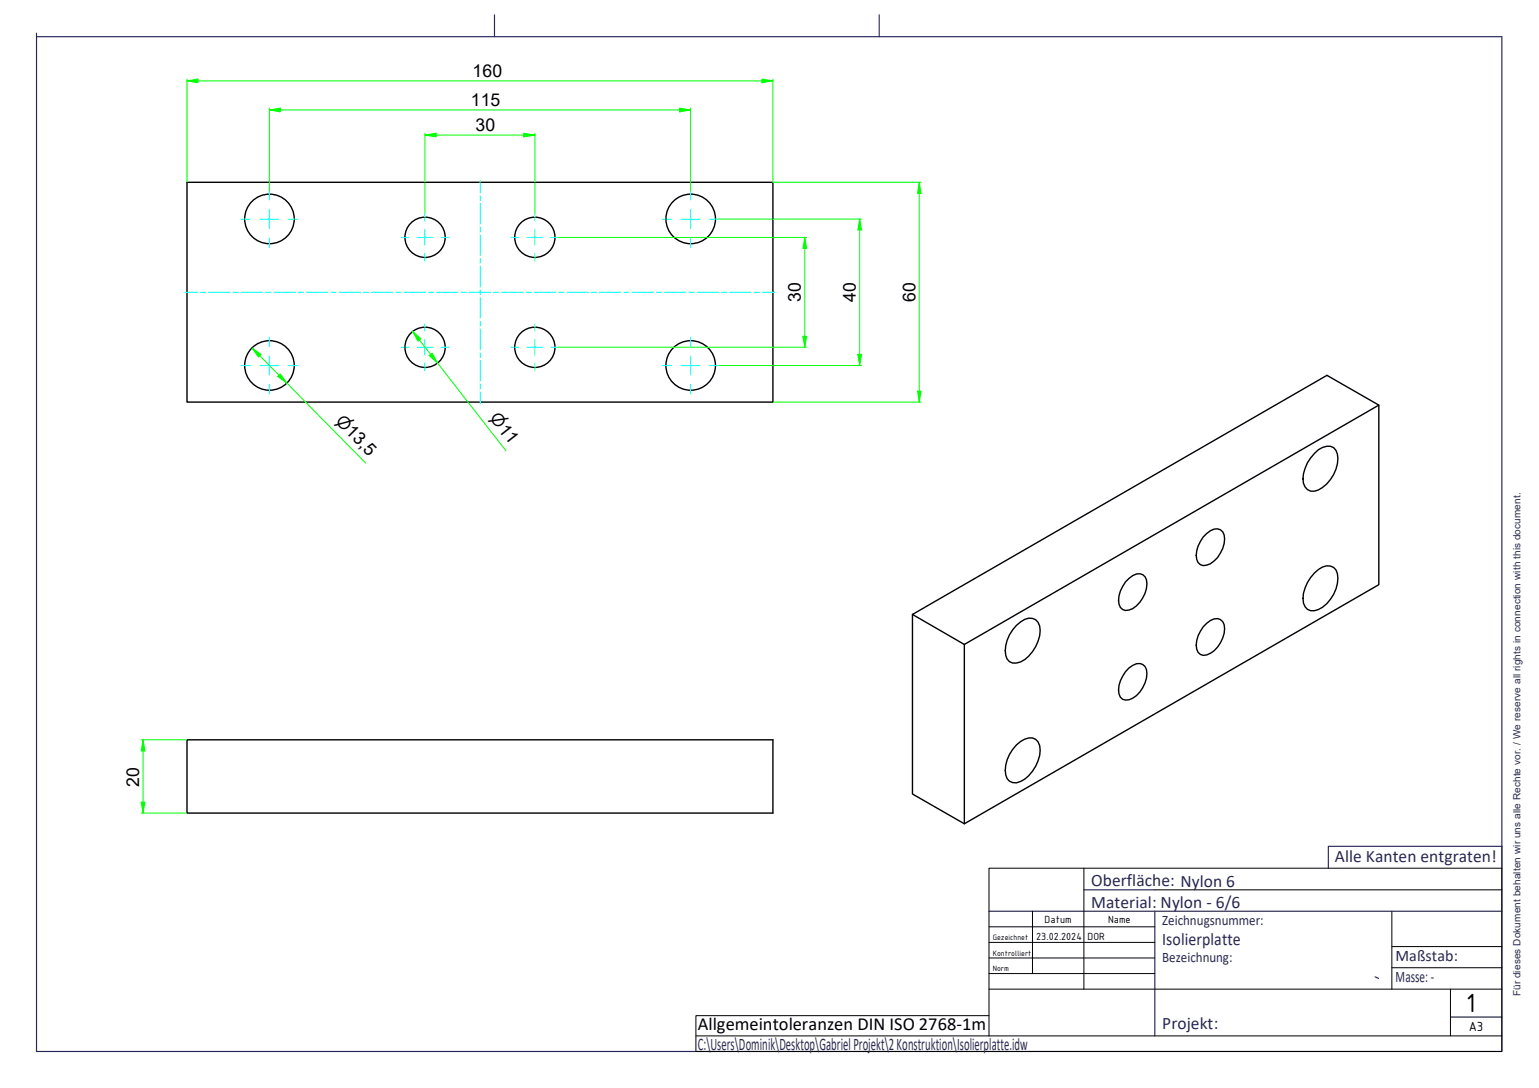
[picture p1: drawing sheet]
<svg xmlns="http://www.w3.org/2000/svg" width="420mm" height="297mm" viewBox="0 0 420 297" stroke-linecap="round" stroke-linejoin="round" font-family="sans-serif">
<!-- layer: AM_0 -->
<g fill="none" stroke="#000" stroke-width=".38">
<path d="M51.1 49.8h159.9v60h-159.9zM376.4 110.6l-113.1 65.3M358.8 123.8a5.1 5.1 0 0 1 4.4-2 3 3 0 0 1 2.1 3.4 9.7 9.7 0 0 1-6.5 8.9 2.82 2.82 0 0 1-3.1-3.4 10.7 10.7 0 0 1 3.1-6.9zM308.2 157.9a2.93 2.93 0 0 1 4.4-.4 6.6 6.6 0 0 1-1.4 6.9 4.9 4.9 0 0 1-3.9 2.3 2.39 2.39 0 0 1-1.9-2.8 8.4 8.4 0 0 1 2.8-6zM328.5 146.6a5.1 5.1 0 0 1 3.9-2.2 2.39 2.39 0 0 1 1.9 2.8 8.2 8.2 0 0 1-4.9 7.1 2.22 2.22 0 0 1-2.8-2.7 8.6 8.6 0 0 1 1.9-5zM358.8 156.4a4.4 4.4 0 0 1 5.3-1.5 4.4 4.4 0 0 1 1 4.3 9.5 9.5 0 0 1-6.3 7.5 2.74 2.74 0 0 1-3.1-3.3 10.7 10.7 0 0 1 3.1-7zM249.1 167.8v49l14.2 8.1 113.1-65.3v-49l-14.1-8.1-113.2 65.3 14.2 8.1v49M277.5 170.7a4.4 4.4 0 0 1 5.3-1.5 4.2 4.2 0 0 1 1 4.3 10.5 10.5 0 0 1-5.2 7.2 2.67 2.67 0 0 1-4-1.8 9.7 9.7 0 0 1 2.9-8.2zM328.5 171.1a5.1 5.1 0 0 1 3.9-2.2 2.38 2.38 0 0 1 1.9 2.7 8.2 8.2 0 0 1-4.9 7.2 2.22 2.22 0 0 1-2.8-2.7 8.6 8.6 0 0 1 1.9-5zM308.2 182.4a2.99 2.99 0 0 1 4.4-.4 6.6 6.6 0 0 1-1.4 6.9 4.5 4.5 0 0 1-4.7 2 3.5 3.5 0 0 1-1-3.8 10.1 10.1 0 0 1 2.7-4.7zM51.1 202h159.9v20h-159.9zM277.5 203.4a5.4 5.4 0 0 1 4.4-1.9 3 3 0 0 1 2.1 3.3 10.4 10.4 0 0 1-5.4 8.5 2.67 2.67 0 0 1-4-1.7 9.7 9.7 0 0 1 2.9-8.2z"/>
<circle cx="73.6" cy="59.8" r="6.8"/>
<circle cx="188.6" cy="59.8" r="6.8"/>
<circle cx="116" cy="64.8" r="5.5"/>
<circle cx="146" cy="64.8" r="5.5"/>
<circle cx="73.6" cy="99.8" r="6.8"/>
<circle cx="116" cy="94.8" r="5.5"/>
<circle cx="146" cy="94.8" r="5.5"/>
<circle cx="188.6" cy="99.8" r="6.8"/>
</g>
<path d="M10 10h400v277.1h-400zM10 9.1v.9M135 4v6M240 4v6M362.6 237v-5.9h47.4v5.9M270 248.8h140M295.9 242.9h19.4M315.3 248.8v34M375.4 266.7l1 .4" fill="none" stroke="#262659" stroke-width=".32"/>
<!-- layer: AM_0 -->
<path d="M380 258.4h30M380 248.8v21.3M270 277.3h-80v9.8h80M380 264.2h30M190 282.8h80" fill="none" stroke="#000" stroke-width=".27"/>
<!-- layer: Schriftkopf -->
<path d="M295.9 237v33.1M270 253h45.3M270 257.3h45.3M281.9 248.8v17M315.3 242.9h94.7M270 261.5h45.3M270 265.8h45.3M270 270.1h140M396 277.7h14M396 270.1v12.7M410 282.8h-140v-45.8h140v50.1h-140" fill="none" stroke="#000" stroke-width=".27"/>
<!-- layer: AM_7 -->
<g fill="none" stroke="#0ff" stroke-width=".27">
<path d="M65.8 59.8h2.6M70.9 59.8h5.2M73.5 52.1v2.5M73.5 57.2v5.2M78.7 59.8h2.6M116 58.3v2.1M131.1 49.3v.2M131.1 49.6v3M131.1 53.4v1.4M131.1 55.5v5.7M146 58.3v2.1M180.8 59.8h2.6"/>
<path d="M185.9 59.8h5.2M188.5 52.1v2.5M188.5 57.2v5.2M193.7 59.8h2.6M50.5 79.8h.2M50.9 79.8h3.1M54.7 79.8h1.5M57 79.8h5.9M63.6 79.8h1.5M65.8 79.8h6M72.5 79.8h1.5M73.5 64.9v2.6"/>
<path d="M74.7 79.8h5.9M81.4 79.8h1.5M83.6 79.8h5.9M90.3 79.8h1.5M92.5 79.8h5.9M99.2 79.8h1.4M101.4 79.8h5.9M108.1 79.8h1.4M109.5 64.8h2.2M110.3 79.8h5.9M113.9 64.8h4.3M116 62.6v4.4"/>
<path d="M116 69.1v2.2M117 79.8h1.4M119.2 79.8h5.9M120.4 64.8h2.2M125.9 79.8h1.4M128.1 79.8h5.9M131.1 62v1.4M131.1 64.1v5.7M131.1 70.5v1.4M131.1 72.6v5.7M131.1 79.1v1.4M134.7 79.8h1.5"/>
<path d="M137 79.8h5.9M139.5 64.8h2.2M143.6 79.8h1.5M143.9 64.8h4.3M145.9 79.8h5.9M146 62.6v4.4M146 69.1v2.2M150.4 64.8h2.1M152.5 79.8h1.5M154.7 79.8h6M161.4 79.8h1.5M163.6 79.8h5.9"/>
<path d="M170.3 79.8h1.5M172.5 79.8h5.9M179.2 79.8h1.5M181.4 79.8h5.9M188.1 79.8h1.4M188.5 64.9v2.6M190.3 79.8h5.9M197 79.8h1.4M199.2 79.8h5.9M205.9 79.8h1.4M208.1 79.8h3.1M211.4 79.8h.1"/>
<path d="M65.8 99.8h2.6M70.9 99.8h5.2M73.5 92.1v2.5M73.5 97.2v5.1M78.7 99.8h2.6M109.5 94.8h2.2M113.9 94.8h4.3M116 88.3v2.2M116 92.6v4.4M116 99.1v2.2M120.4 94.8h2.2M131.1 81.2v5.7"/>
<path d="M131.1 87.7v1.4M131.1 89.8v5.7M131.1 96.3v1.3M131.1 98.3v5.8M139.5 94.8h2.2M143.9 94.8h4.3M146 88.3v2.2M146 92.6v4.4M146 99.1v2.2M150.4 94.8h2.1M180.8 99.8h2.6M185.9 99.8h5.2"/>
<path d="M188.5 92.1v2.5M188.5 97.2v5.1M193.7 99.8h2.6M73.5 105v2.6M131.1 104.8v1.4M131.1 106.9v3.1M131.1 110.1v.2M188.5 105v2.6"/>
</g>
<!-- layer: AM_5 -->
<path d="M208 22.1h3" fill="none" stroke="#0f0" stroke-width=".27"/>
<path d="M208 21.6l3 .5-3 .5z" fill-rule="evenodd" fill="#0f0"/>
<path d="M51.1 22.1h2.9M208 21.6l3 .5-3 .5z" fill="none" stroke="#0f0" stroke-width=".27"/>
<path d="M51.1 22.1l2.9-.5v1z" fill-rule="evenodd" fill="#0f0"/>
<path d="M51.1 22.1l2.9-.5v1zM51.1 21.6v28.2M54 22.1h154M73.5 30h3M211 21.6v28.2" fill="none" stroke="#0f0" stroke-width=".27"/>
<path d="M73.5 30l3-.5v1z" fill-rule="evenodd" fill="#0f0"/>
<path d="M73.5 30l3-.5v1zM185.5 30h3" fill="none" stroke="#0f0" stroke-width=".27"/>
<path d="M185.5 29.5l3 .5-3 .5z" fill-rule="evenodd" fill="#0f0"/>
<path d="M73.5 29.5v22.6M76.5 30h109M116 36.9h3.1M185.5 29.5l3 .5-3 .5zM188.5 29.5v22.6" fill="none" stroke="#0f0" stroke-width=".27"/>
<path d="M116 36.9l3.1-.5v1z" fill-rule="evenodd" fill="#0f0"/>
<path d="M116 36.9l3.1-.5v1zM143 36.9h3" fill="none" stroke="#0f0" stroke-width=".27"/>
<path d="M143 36.4l3 .5-3 .5z" fill-rule="evenodd" fill="#0f0"/>
<path d="M116 36.4v21.9M119.1 36.9h23.9M143 36.4l3 .5-3 .5zM146 36.4v21.9M251 49.8v3" fill="none" stroke="#0f0" stroke-width=".27"/>
<path d="M251 49.8l.5 3h-1z" fill-rule="evenodd" fill="#0f0"/>
<path d="M251 49.8l.5 3h-1zM251 106.8v3" fill="none" stroke="#0f0" stroke-width=".27"/>
<path d="M250.5 106.8h1l-.5 3z" fill-rule="evenodd" fill="#0f0"/>
<path d="M211 49.8h40.5M251 52.8v54M219.7 64.8v3M211 109.8h40.5M250.5 106.8h1l-.5 3z" fill="none" stroke="#0f0" stroke-width=".27"/>
<path d="M219.7 64.8l.5 3h-1z" fill-rule="evenodd" fill="#0f0"/>
<path d="M219.7 64.8l.5 3h-1zM219.7 91.8v3" fill="none" stroke="#0f0" stroke-width=".27"/>
<path d="M219.2 91.8h1l-.5 3z" fill-rule="evenodd" fill="#0f0"/>
<path d="M234.7 59.8v3M152.5 64.8h35.9M188.7 64.8h31.5M219.7 67.8v24M152.5 94.8h35.9M188.7 94.8h31.5M219.2 91.8h1l-.5 3z" fill="none" stroke="#0f0" stroke-width=".27"/>
<path d="M234.7 59.8l.5 3h-1z" fill-rule="evenodd" fill="#0f0"/>
<path d="M234.7 59.8l.5 3h-1zM234.7 96.8v3" fill="none" stroke="#0f0" stroke-width=".27"/>
<path d="M234.2 96.8h1l-.5 3z" fill-rule="evenodd" fill="#0f0"/>
<path d="M196.3 59.8h38.9M234.7 62.8v34M117.6 96.8l1.8 2.3M196.3 99.8h38.9M234.2 96.8h1l-.5 3z" fill="none" stroke="#0f0" stroke-width=".27"/>
<path d="M117.2 97.1l.8-.7 1.4 2.7z" fill-rule="evenodd" fill="#0f0"/>
<path d="M112.6 90.5l1.9 2.3M117.2 97.1l.8-.7 1.4 2.7z" fill="none" stroke="#0f0" stroke-width=".27"/>
<path d="M112.6 90.5l2.3 2-.8 .6z" fill-rule="evenodd" fill="#0f0"/>
<path d="M112.6 90.5l2.3 2-.8 .6zM114.5 92.8l3.1 4M119.4 99.1l18.8 24M76.2 102.5l2.1 2.1" fill="none" stroke="#0f0" stroke-width=".27"/>
<path d="M75.8 102.8l.7-.7 1.8 2.5z" fill-rule="evenodd" fill="#0f0"/>
<path d="M68.8 95l2.1 2.1M75.8 102.8l.7-.7 1.8 2.5z" fill="none" stroke="#0f0" stroke-width=".27"/>
<path d="M68.8 95l2.4 1.8-.7 .7z" fill-rule="evenodd" fill="#0f0"/>
<path d="M68.8 95l2.4 1.8-.7 .7zM70.9 97.1l5.3 5.4M78.3 104.6l21.5 21.8M39.1 202v3" fill="none" stroke="#0f0" stroke-width=".27"/>
<path d="M39.1 202l.5 3h-1.1z" fill-rule="evenodd" fill="#0f0"/>
<path d="M39.1 202l.5 3h-1.1zM39.1 219v3" fill="none" stroke="#0f0" stroke-width=".27"/>
<path d="M38.5 219h1.1l-.5 3z" fill-rule="evenodd" fill="#0f0"/>
<path d="M38.5 219h1.1l-.5 3zM38.5 202h12.6M39.1 205v14M38.5 222h12.6" fill="none" stroke="#0f0" stroke-width=".27"/>
<text font-size="7.7" x="400.2" y="276.3">1</text>
<text font-size="5" x="190.5" y="281.2">Allgemeintoleranzen DIN ISO 2768-1m</text>
<g font-size="4.8">
<text x="129" y="21">160</text>
<text x="128.5" y="28.9">115</text>
<text x="129.9" y="35.8">30</text>
<text x="218.6" y="82.5" transform="rotate(-90 218.6 82.5)">30</text>
<text x="233.7" y="82.5" transform="rotate(-90 233.7 82.5)">40</text>
<text x="249.9" y="82.5" transform="rotate(-90 249.9 82.5)">60</text>
<text x="38" y="214.7" transform="rotate(-90 38 214.7)">20</text>
</g>
<g font-size="4.8" fill="#262659">
<text x="364.4" y="235.3">Alle Kanten entgraten!</text>
<text x="297.9" y="241.8">Oberfläche: Nylon 6</text>
<text x="297.9" y="247.9">Material: Nylon - 6/6</text>
<text x="317.3" y="257.9">Isolierplatte</text>
<text x="317.3" y="281">Projekt:</text>
<text x="190.5" y="286.7">C:\Users\Dominik\Desktop\GabrielProjekt\2Konstruktion\Isolierplatte.idw</text>
</g>
<g font-size="4.6">
<text x="91.4" y="115.2" transform="rotate(45 91.4 115.2)">⌀13,5</text>
<text x="133.5" y="114.2" transform="rotate(52 133.5 114.2)">⌀11</text>
</g>
<g font-size="4.4" fill="#262659">
<text x="381" y="262.4">Maßstab:</text>
<text x="381" y="268">Masse:-</text>
</g>
<g font-size="3.9" fill="#262659">
<text x="317.3" y="252.7">Zeichnugsnummer:</text>
<text x="317.3" y="262.7">Bezeichnung:</text>
</g>
<text font-size="3.9" x="401" y="281.5">A3</text>
<g font-size="3">
<text x="282.9" y="256.7">23.02.2024</text>
<text x="285.2" y="252">Datum</text>
<text x="296.9" y="256.7">DOR</text>
<text x="302.5" y="252">Name</text>
</g>
<text font-size="2.7" fill="#262659" x="415.1" y="272" transform="rotate(-90 415.1 272)">Für dieses Dokument behalten wir uns alle Rechte vor. / We reserve all rights in connection with this document.</text>
<g font-size="2.3">
<text x="271" y="256.7">Gezeichnet</text>
<text x="271" y="260.9">Kontrolliert</text>
<text x="271" y="265.2">Norm</text>
</g>
</svg>
